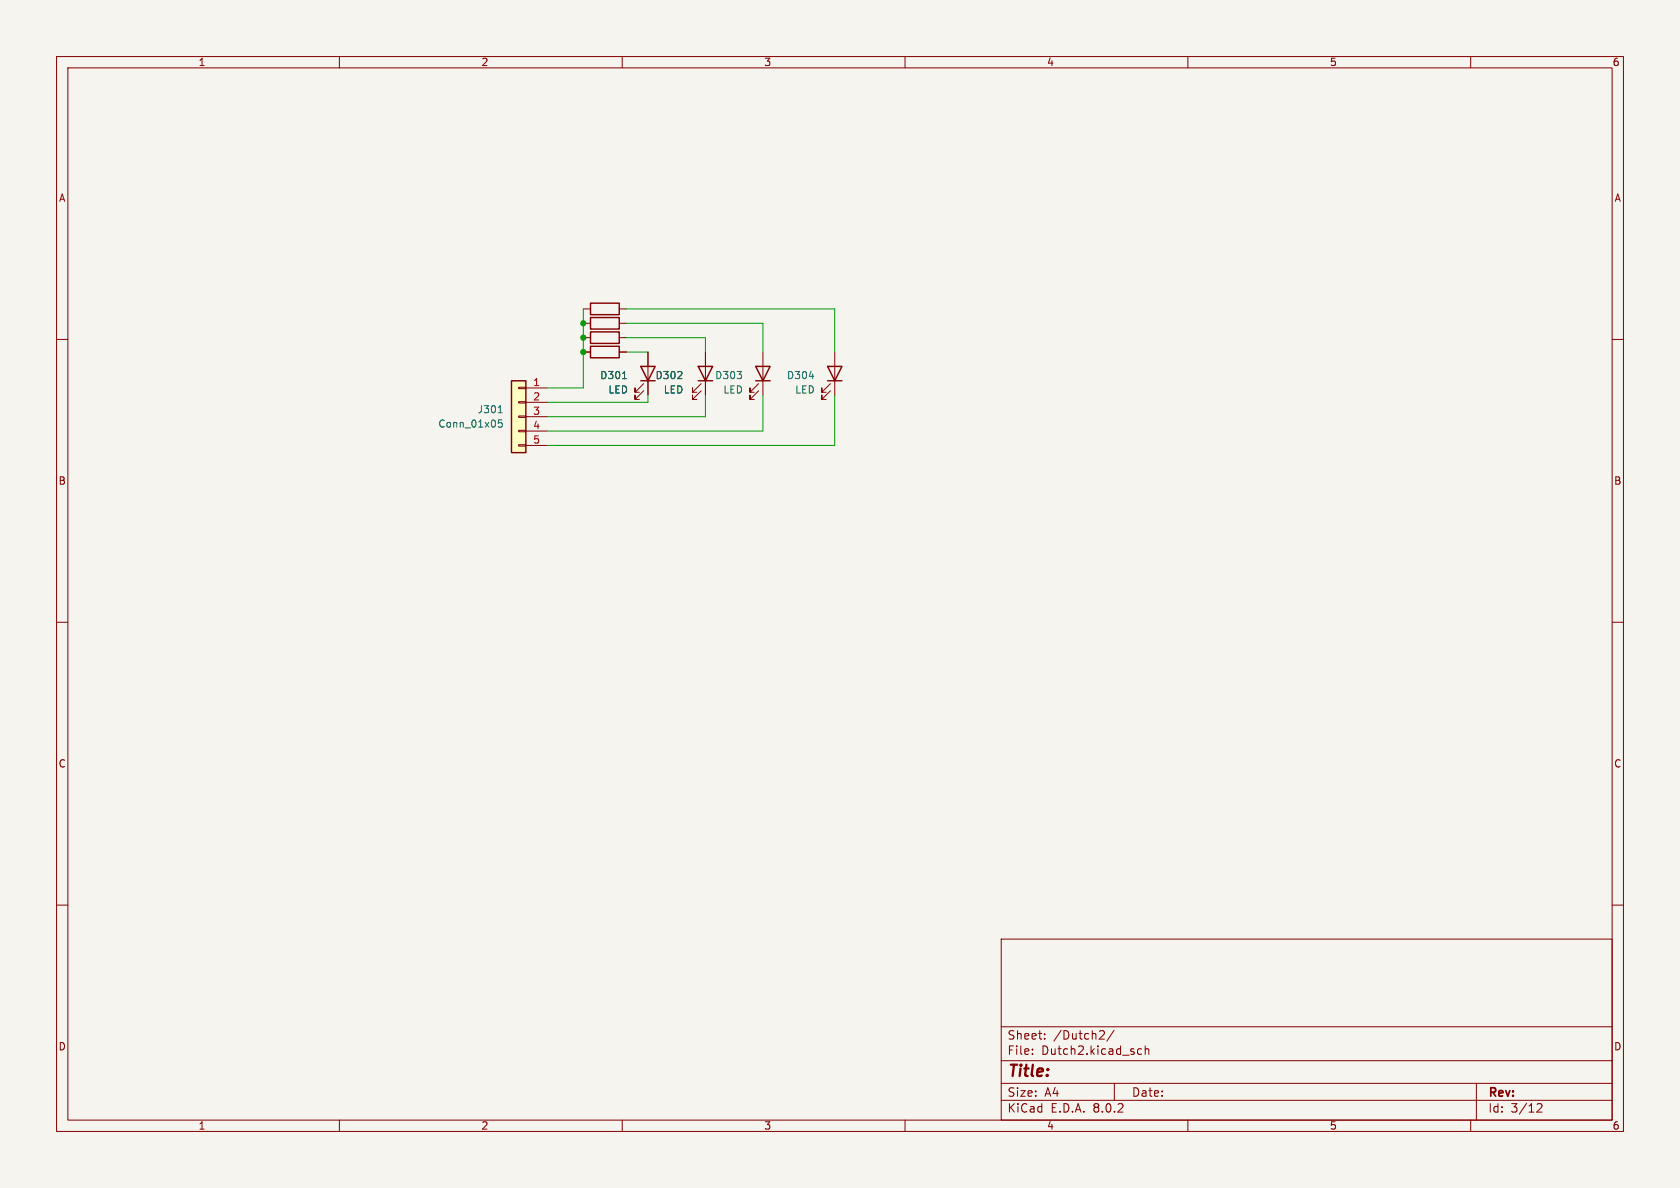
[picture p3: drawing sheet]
<svg xmlns="http://www.w3.org/2000/svg" width="297mm" height="210mm" viewBox="0 0 297 210" stroke-linecap="round" stroke-linejoin="round" font-family="sans-serif">
<path d="M0 0h297v210h-297z" fill="#f5f4ef" stroke="#f5f4ef" stroke-width=".18"/>
<g fill="none" stroke="#840000" stroke-width=".18">
<path d="M10 10h277v190h-277zM12 12h273v186h-273zM60 10v2M110 10v2M160 10v2M210 10v2M260 10v2M10 60h2M285 60h2M10 110h2M285 110h2M10 160h2"/>
<path d="M285 160h2M177 166h108v32h-108zM60 198v2M110 198v2M160 198v2M177 194.5h108M177 191.5h108M177 187.5h108M177 181.5h108M182.5 186.3v.1M182.5 185.5v.1M184.7 183.6v.1"/>
<path d="M184.7 182.8v.1M194.6 182.2l.5 .1 .1 .3-.9 1.1h.9M197 182.1l-1.3 2M197 191.5v3M201.1 186.1l.3 .3 .4-.1M201.8 185.5l-.4-.1-.3 .3M202.5 185.5l.2-.1 .3 .1 .1 .9M202.5 184.9v1.5M210 198v2M260 198v2M261 191.5v6.5M271.7 195.2l.6-.1 .2 .1 .1 .3-.9 1.1h.9"/>
</g>
<path d="M90.4 67.3h2.6v12.7h-2.6z" fill="#ffffc2"/>
<g fill="none" stroke="#840000" stroke-width=".18">
<path d="M103.1 59.7h1.3M103.1 54.6h1.3M103.1 57.2h1.3M109.5 59.7h1.2M109.5 54.6h1.2M109.5 57.2h1.2M91.7 78.6h1.3v.3h-1.3zM91.7 76.1h1.3v.2h-1.3zM91.7 73.5h1.3v.3h-1.3zM91.7 71h1.3v.2h-1.3zM91.7 68.5h1.3v.2h-1.3zM93 68.6h3.8"/>
<path d="M93 71.1h3.8M93 73.7h3.8M93 76.2h3.8M93 78.7h3.8M103.1 62.2h1.3M109.5 62.2h1.2M113.8 69.1l-1.5 1.5v-.7v.7h.7M113.8 67.8l-1.5 1.5v-.7v.7h.7M114.6 62.2v7.7M124 69.1l-1.6 1.5v-.7v.7h.8M124 67.8l-1.6 1.5v-.7v.7h.8M124.7 62.2v7.7"/>
<path d="M134.1 69.1l-1.5 1.5v-.7v.7h.7M134.1 67.8l-1.5 1.5v-.7v.7h.7M134.9 62.2v7.7M146.8 69.1l-1.5 1.5v-.7v.7h.7M146.8 67.8l-1.5 1.5v-.7v.7h.7M147.6 62.2v7.7"/>
</g>
<g fill="none" stroke="#840000" stroke-width=".25">
<path d="M104.4 58.7h5.1v2h-5.1zM104.4 53.6h5.1v2h-5.1zM104.4 56.1h5.1v2.1h-5.1zM90.4 67.3h2.6v12.7h-2.6zM104.4 61.2h5.1v2h-5.1zM113.3 64.8h2.5l-1.2 2.5zM113.3 67.3h2.5M123.4 64.8h2.6l-1.3 2.5zM123.4 67.3h2.6M133.6 64.8h2.5l-1.2 2.5zM133.6 67.3h2.5M146.3 64.8h2.5l-1.2 2.5z"/>
<path d="M146.3 67.3h2.5"/>
</g>
<path d="M88.1 73h.7M88.7 74.2h-.6v.6l.2-.1 .4 .1 .1 .2-.1 .4-.1 .1-.5-.1M110 66.9h.8M143.1 66.5h.8" fill="none" stroke="#006464" stroke-width=".18"/>
<path d="M103.1 54.6v14h-6.3M110.7 59.7h14v2.5M110.7 54.6h36.9v7.6M110.7 57.2h24.2v5M110.7 62.2h3.9M114.6 69.9v1.2h-17.8M124.7 69.9v3.8h-27.9M134.9 69.9v6.3h-38.1M147.6 69.9v8.8h-50.8" fill="none" stroke="#009600" stroke-width=".18"/>
<g fill="#009600" stroke="#009600" stroke-width=".18">
<circle cx="103.1" cy="59.7" r=".46"/>
<circle cx="103.1" cy="62.2" r=".46"/>
<circle cx="103.1" cy="57.2" r=".46"/>
</g>
<text font-size="2.8" fill="#840000" x="178" y="190.9">Title:</text>
<g font-size="2.1" fill="#840000">
<text x="178" y="184">Sheet:</text>
<text x="186.2" y="184">/Dutch2/</text>
<text x="178" y="186.7">File:</text>
<text x="184.1" y="186.7">Dutch2.kicad_sch</text>
<text x="178" y="196.9">KiCad</text>
<text x="178" y="194.1">Size:</text>
<text x="184.7" y="194.1">A4</text>
<text x="185.7" y="196.9">E.D.A.</text>
<text x="193.3" y="196.9">8.0.2</text>
<text x="200" y="194.1">Date:</text>
<text x="263" y="194.3">Rev:</text>
<text x="263" y="196.9">Id:</text>
<text x="267.1" y="196.9">3/12</text>
</g>
<g font-size="1.8" fill="#840000">
<text x="35" y="11.9">1</text>
<text x="85" y="11.9">2</text>
<text x="135" y="11.9">3</text>
<text x="185" y="11.9">4</text>
<text x="235" y="11.9">5</text>
<text x="285" y="11.9">6</text>
<text x="10.3" y="35.9">A</text>
<text x="285.3" y="35.9">A</text>
<text x="10.3" y="85.9">B</text>
<text x="285.3" y="85.9">B</text>
<text x="10.3" y="135.9">C</text>
<text x="285.3" y="135.9">C</text>
<text x="10.3" y="185.9">D</text>
<text x="285.3" y="185.9">D</text>
<text x="35" y="199.9">1</text>
<text x="85" y="199.9">2</text>
<text x="135" y="199.9">3</text>
<text x="185" y="199.9">4</text>
<text x="235" y="199.9">5</text>
<text x="285" y="199.9">6</text>
</g>
<g font-size="1.8" fill="#a90000">
<text x="94.2" y="68.3">1</text>
<text x="94.2" y="70.9">2</text>
<text x="94.2" y="73.4">3</text>
<text x="94.2" y="75.9">4</text>
<text x="94.2" y="78.5">5</text>
</g>
<g font-size="1.8" fill="#006464">
<text x="106" y="67.2">D301</text>
<text x="107.5" y="69.8">LED</text>
<text x="115.8" y="67.2">D302</text>
<text x="117.2" y="69.8">LED</text>
<text x="126.3" y="67.2">D303</text>
<text x="127.8" y="69.8">LED</text>
<text x="139" y="67.2">D304</text>
<text x="140.5" y="69.8">LED</text>
<text x="77.4" y="75.8">Conn_01x05</text>
<text x="84.3" y="73.3">J301</text>
</g>
</svg>
